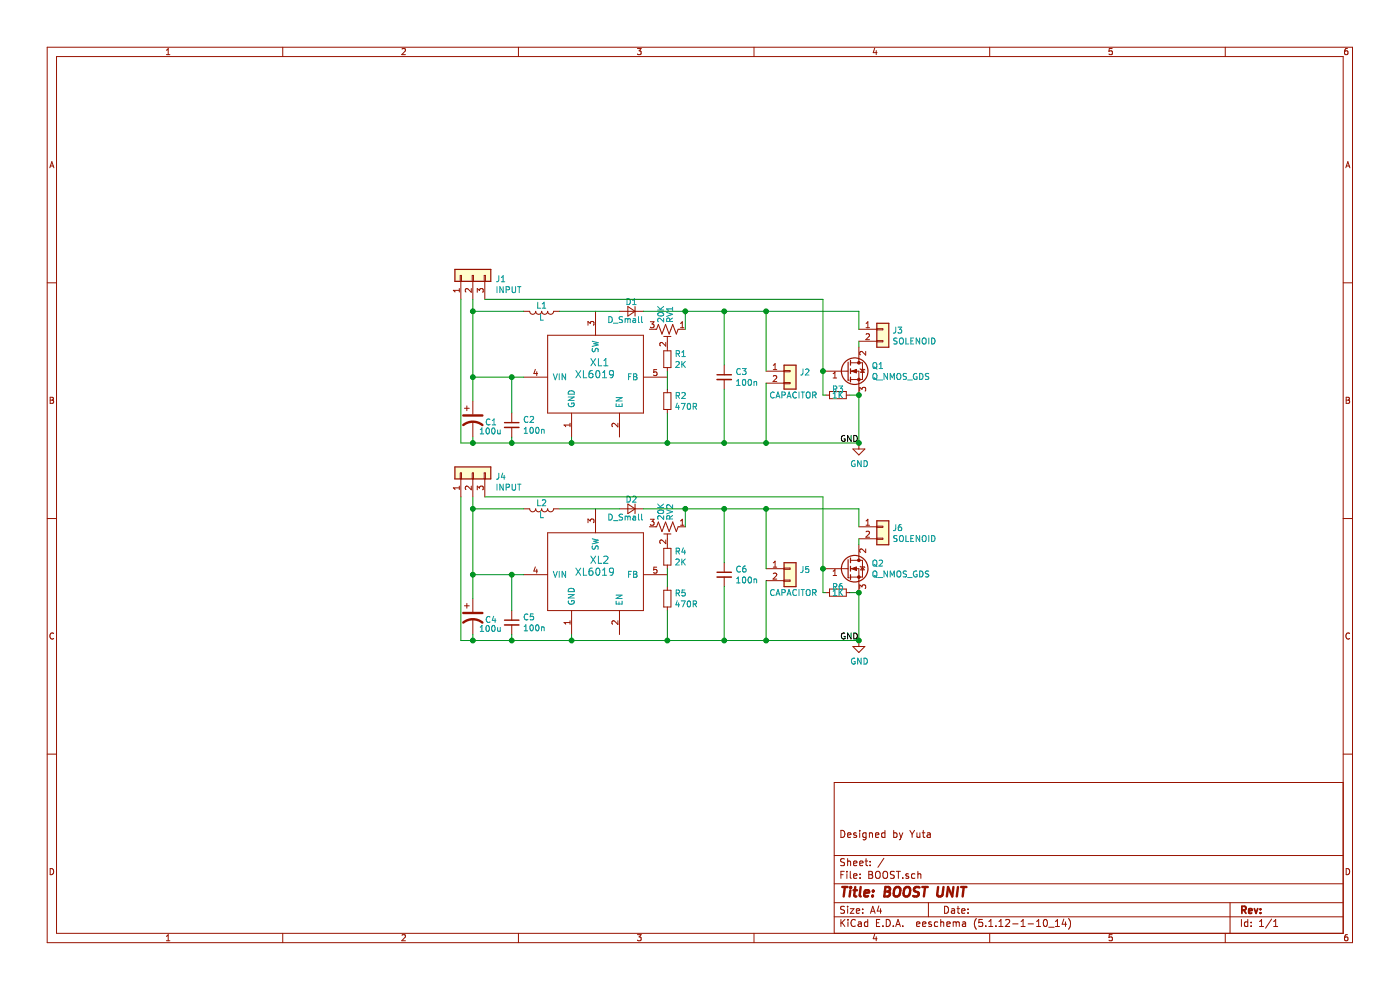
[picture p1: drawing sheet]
EESchema Schematic File Version 4
EELAYER 30 0
EELAYER END
$Descr A4 11693 8268
encoding utf-8
Sheet 1 1
Title "BOOST UNIT"
Date ""
Rev ""
Comp ""
Comment1 "Designed by Yuta"
Comment2 ""
Comment3 ""
Comment4 ""
$EndDescr
$Comp
L tact_switch:XL6019 XL1
U 1 1
P 4975 3150
F 0 "XL1" H 4925 3275 60  0000 L CNN
F 1 "XL6019" H 4800 3175 60  0000 L CNN
F 2 "module:TO263-5L" H 4975 3150 60  0001 C CNN
F 3 "" H 4975 3150 60  0001 C CNN
	1    4975 3150
	1    0    0    -1  
$EndComp
$Comp
L Connector_Generic:Conn_01x03 J1
U 1 1
P 3950 2300
F 0 "J1" V 3916 2112 50  0000 R CNN
F 1 "INPUT" V 3825 2112 50  0000 R CNN
F 2 "module:3Pads" H 3950 2300 50  0001 C CNN
F 3 "~" H 3950 2300 50  0001 C CNN
	1    3950 2300
	0    -1   -1   0   
$EndComp
$Comp
L Device:C_Small C2
U 1 1
P 4275 3550
F 0 "C2" H 4367 3596 50  0000 L CNN
F 1 "100n" H 4367 3505 50  0000 L CNN
F 2 "module:1005" H 4275 3550 50  0001 C CNN
F 3 "~" H 4275 3550 50  0001 C CNN
	1    4275 3550
	1    0    0    -1  
$EndComp
$Comp
L Device:CP1 C1
U 1 1
P 3950 3500
F 0 "C1" H 4050 3475 50  0000 L CNN
F 1 "100u" H 4000 3400 50  0000 L CNN
F 2 "module:TANTALCAP-6032" H 3950 3500 50  0001 C CNN
F 3 "~" H 3950 3500 50  0001 C CNN
	1    3950 3500
	1    0    0    -1  
$EndComp
$Comp
L Device:R_Small R2
U 1 1
P 5575 3350
F 0 "R2" H 5634 3396 50  0000 L CNN
F 1 "470R" H 5634 3305 50  0000 L CNN
F 2 "module:1005" H 5575 3350 50  0001 C CNN
F 3 "~" H 5575 3350 50  0001 C CNN
	1    5575 3350
	1    0    0    -1  
$EndComp
$Comp
L Device:R_Small R1
U 1 1
P 5575 3000
F 0 "R1" H 5634 3046 50  0000 L CNN
F 1 "2K" H 5634 2955 50  0000 L CNN
F 2 "module:1005" H 5575 3000 50  0001 C CNN
F 3 "~" H 5575 3000 50  0001 C CNN
	1    5575 3000
	1    0    0    -1  
$EndComp
$Comp
L Device:R_POT_TRIM_US RV1
U 1 1
P 5575 2750
F 0 "RV1" H 5525 2775 50  0000 R CNN
F 1 "20K" H 5525 2700 50  0000 R CNN
F 2 "module:CONN_01x03" H 5575 2750 50  0001 C CNN
F 3 "~" H 5575 2750 50  0001 C CNN
	1    5575 2750
	0    1    1    0   
$EndComp
$Comp
L Device:D_Small D1
U 1 1
P 5275 2600
F 0 "D1" H 5275 2525 50  0000 C CNN
F 1 "D_Small" H 5325 2675 50  0000 C CNN
F 2 "module:DO-214AC" V 5275 2600 50  0001 C CNN
F 3 "~" V 5275 2600 50  0001 C CNN
	1    5275 2600
	-1   0    0    1   
$EndComp
$Comp
L Device:L L1
U 1 1
P 4525 2600
F 0 "L1" V 4475 2600 50  0000 C CNN
F 1 "L" V 4575 2600 50  0000 C CNN
F 2 "module:Inductor_10x10x3.8" H 4525 2600 50  0001 C CNN
F 3 "~" H 4525 2600 50  0001 C CNN
	1    4525 2600
	0    1    1    0   
$EndComp
$Comp
L Device:C_Small C3
U 1 1
P 6050 3150
F 0 "C3" H 6142 3196 50  0000 L CNN
F 1 "100n" H 6142 3105 50  0000 L CNN
F 2 "module:1005" H 6050 3150 50  0001 C CNN
F 3 "~" H 6050 3150 50  0001 C CNN
	1    6050 3150
	1    0    0    -1  
$EndComp
$Comp
L Connector_Generic:Conn_01x02 J2
U 1 1
P 6600 3100
F 0 "J2" H 6679 3092 50  0000 L CNN
F 1 "CAPACITOR" H 6425 2900 50  0000 L CNN
F 2 "module:2Pads" H 6600 3100 50  0001 C CNN
F 3 "~" H 6600 3100 50  0001 C CNN
	1    6600 3100
	1    0    0    -1  
$EndComp
$Comp
L Connector_Generic:Conn_01x02 J3
U 1 1
P 7375 2750
F 0 "J3" H 7454 2742 50  0000 L CNN
F 1 "SOLENOID" H 7454 2651 50  0000 L CNN
F 2 "module:Molex_2pin_angled" H 7375 2750 50  0001 C CNN
F 3 "~" H 7375 2750 50  0001 C CNN
	1    7375 2750
	1    0    0    -1  
$EndComp
$Comp
L Device:Q_NMOS_GDS Q1
U 1 1
P 7075 3100
F 0 "Q1" H 7280 3146 50  0000 L CNN
F 1 "Q_NMOS_GDS" H 7280 3055 50  0000 L CNN
F 2 "module:TO-252" H 7275 3200 50  0001 C CNN
F 3 "~" H 7075 3100 50  0001 C CNN
	1    7075 3100
	1    0    0    -1  
$EndComp
$Comp
L Device:R_Small R3
U 1 1
P 7000 3300
F 0 "R3" V 6950 3300 50  0000 C CNN
F 1 "1K" V 7000 3300 50  0000 C CNN
F 2 "module:1005" H 7000 3300 50  0001 C CNN
F 3 "~" H 7000 3300 50  0001 C CNN
	1    7000 3300
	0    1    1    0   
$EndComp
Wire Wire Line
	7175 2850 7175 2900
Wire Wire Line
	7175 3300 7175 3700
Wire Wire Line
	7175 3700 6400 3700
Wire Wire Line
	3950 3700 3950 3650
Wire Wire Line
	4275 3650 4275 3700
Connection ~ 4275 3700
Wire Wire Line
	4275 3700 3950 3700
Wire Wire Line
	4775 3650 4775 3700
Connection ~ 4775 3700
Wire Wire Line
	4775 3700 4275 3700
Wire Wire Line
	6050 3250 6050 3700
Connection ~ 6050 3700
Wire Wire Line
	6050 3700 5575 3700
Wire Wire Line
	6400 3200 6400 3700
Connection ~ 6400 3700
Wire Wire Line
	6400 3700 6050 3700
Wire Wire Line
	5575 3450 5575 3700
Connection ~ 5575 3700
Wire Wire Line
	5575 3700 4775 3700
Wire Wire Line
	5375 2600 5725 2600
Wire Wire Line
	7175 2600 7175 2750
Wire Wire Line
	5725 2750 5725 2600
Connection ~ 5725 2600
Wire Wire Line
	5725 2600 6050 2600
Wire Wire Line
	6050 3050 6050 2600
Connection ~ 6050 2600
Wire Wire Line
	6050 2600 6400 2600
Wire Wire Line
	4275 3450 4275 3150
Wire Wire Line
	4275 3150 4375 3150
Wire Wire Line
	3950 3350 3950 3150
Wire Wire Line
	3950 3150 4275 3150
Connection ~ 4275 3150
Wire Wire Line
	4375 2600 3950 2600
Wire Wire Line
	3950 2600 3950 3150
Connection ~ 3950 3150
Wire Wire Line
	6400 3100 6400 2600
Connection ~ 6400 2600
Wire Wire Line
	6400 2600 7175 2600
Wire Wire Line
	7100 3300 7175 3300
Connection ~ 7175 3300
Wire Wire Line
	6875 3100 6875 3300
Wire Wire Line
	6875 3300 6900 3300
Wire Wire Line
	6875 3100 6875 2500
Wire Wire Line
	6875 2500 4050 2500
Connection ~ 6875 3100
Wire Wire Line
	3950 2500 3950 2600
Connection ~ 3950 2600
Wire Wire Line
	3850 3700 3950 3700
Connection ~ 3950 3700
Wire Wire Line
	3850 2500 3850 3700
$Comp
L tact_switch:XL6019 XL2
U 1 1
P 4975 4800
F 0 "XL2" H 4925 4925 60  0000 L CNN
F 1 "XL6019" H 4800 4825 60  0000 L CNN
F 2 "module:TO263-5L" H 4975 4800 60  0001 C CNN
F 3 "" H 4975 4800 60  0001 C CNN
	1    4975 4800
	1    0    0    -1  
$EndComp
$Comp
L Connector_Generic:Conn_01x03 J4
U 1 1
P 3950 3950
F 0 "J4" V 3916 3762 50  0000 R CNN
F 1 "INPUT" V 3825 3762 50  0000 R CNN
F 2 "module:3Pads" H 3950 3950 50  0001 C CNN
F 3 "~" H 3950 3950 50  0001 C CNN
	1    3950 3950
	0    -1   -1   0   
$EndComp
$Comp
L Device:C_Small C5
U 1 1
P 4275 5200
F 0 "C5" H 4367 5246 50  0000 L CNN
F 1 "100n" H 4367 5155 50  0000 L CNN
F 2 "module:1005" H 4275 5200 50  0001 C CNN
F 3 "~" H 4275 5200 50  0001 C CNN
	1    4275 5200
	1    0    0    -1  
$EndComp
$Comp
L Device:CP1 C4
U 1 1
P 3950 5150
F 0 "C4" H 4050 5125 50  0000 L CNN
F 1 "100u" H 4000 5050 50  0000 L CNN
F 2 "module:TANTALCAP-6032" H 3950 5150 50  0001 C CNN
F 3 "~" H 3950 5150 50  0001 C CNN
	1    3950 5150
	1    0    0    -1  
$EndComp
$Comp
L Device:R_Small R5
U 1 1
P 5575 5000
F 0 "R5" H 5634 5046 50  0000 L CNN
F 1 "470R" H 5634 4955 50  0000 L CNN
F 2 "module:1005" H 5575 5000 50  0001 C CNN
F 3 "~" H 5575 5000 50  0001 C CNN
	1    5575 5000
	1    0    0    -1  
$EndComp
$Comp
L Device:R_Small R4
U 1 1
P 5575 4650
F 0 "R4" H 5634 4696 50  0000 L CNN
F 1 "2K" H 5634 4605 50  0000 L CNN
F 2 "module:1005" H 5575 4650 50  0001 C CNN
F 3 "~" H 5575 4650 50  0001 C CNN
	1    5575 4650
	1    0    0    -1  
$EndComp
$Comp
L Device:R_POT_TRIM_US RV2
U 1 1
P 5575 4400
F 0 "RV2" H 5525 4425 50  0000 R CNN
F 1 "20K" H 5525 4350 50  0000 R CNN
F 2 "module:CONN_01x03" H 5575 4400 50  0001 C CNN
F 3 "~" H 5575 4400 50  0001 C CNN
	1    5575 4400
	0    1    1    0   
$EndComp
$Comp
L Device:D_Small D2
U 1 1
P 5275 4250
F 0 "D2" H 5275 4175 50  0000 C CNN
F 1 "D_Small" H 5325 4325 50  0000 C CNN
F 2 "module:DO-214AC" V 5275 4250 50  0001 C CNN
F 3 "~" V 5275 4250 50  0001 C CNN
	1    5275 4250
	-1   0    0    1   
$EndComp
$Comp
L Device:L L2
U 1 1
P 4525 4250
F 0 "L2" V 4475 4250 50  0000 C CNN
F 1 "L" V 4575 4250 50  0000 C CNN
F 2 "module:Inductor_10x10x3.8" H 4525 4250 50  0001 C CNN
F 3 "~" H 4525 4250 50  0001 C CNN
	1    4525 4250
	0    1    1    0   
$EndComp
$Comp
L Device:C_Small C6
U 1 1
P 6050 4800
F 0 "C6" H 6142 4846 50  0000 L CNN
F 1 "100n" H 6142 4755 50  0000 L CNN
F 2 "module:1005" H 6050 4800 50  0001 C CNN
F 3 "~" H 6050 4800 50  0001 C CNN
	1    6050 4800
	1    0    0    -1  
$EndComp
$Comp
L Connector_Generic:Conn_01x02 J5
U 1 1
P 6600 4750
F 0 "J5" H 6679 4742 50  0000 L CNN
F 1 "CAPACITOR" H 6425 4550 50  0000 L CNN
F 2 "module:2Pads" H 6600 4750 50  0001 C CNN
F 3 "~" H 6600 4750 50  0001 C CNN
	1    6600 4750
	1    0    0    -1  
$EndComp
$Comp
L Connector_Generic:Conn_01x02 J6
U 1 1
P 7375 4400
F 0 "J6" H 7454 4392 50  0000 L CNN
F 1 "SOLENOID" H 7454 4301 50  0000 L CNN
F 2 "module:Molex_2pin_angled" H 7375 4400 50  0001 C CNN
F 3 "~" H 7375 4400 50  0001 C CNN
	1    7375 4400
	1    0    0    -1  
$EndComp
$Comp
L Device:Q_NMOS_GDS Q2
U 1 1
P 7075 4750
F 0 "Q2" H 7280 4796 50  0000 L CNN
F 1 "Q_NMOS_GDS" H 7280 4705 50  0000 L CNN
F 2 "module:TO-252" H 7275 4850 50  0001 C CNN
F 3 "~" H 7075 4750 50  0001 C CNN
	1    7075 4750
	1    0    0    -1  
$EndComp
$Comp
L Device:R_Small R6
U 1 1
P 7000 4950
F 0 "R6" V 6950 4950 50  0000 C CNN
F 1 "1K" V 7000 4950 50  0000 C CNN
F 2 "module:1005" H 7000 4950 50  0001 C CNN
F 3 "~" H 7000 4950 50  0001 C CNN
	1    7000 4950
	0    1    1    0   
$EndComp
Wire Wire Line
	7175 4500 7175 4550
Wire Wire Line
	7175 4950 7175 5350
Wire Wire Line
	7175 5350 6400 5350
Wire Wire Line
	3950 5350 3950 5300
Wire Wire Line
	4275 5300 4275 5350
Connection ~ 4275 5350
Wire Wire Line
	4275 5350 3950 5350
Wire Wire Line
	4775 5300 4775 5350
Connection ~ 4775 5350
Wire Wire Line
	4775 5350 4275 5350
Wire Wire Line
	6050 4900 6050 5350
Connection ~ 6050 5350
Wire Wire Line
	6050 5350 5575 5350
Wire Wire Line
	6400 4850 6400 5350
Connection ~ 6400 5350
Wire Wire Line
	6400 5350 6050 5350
Wire Wire Line
	5575 5100 5575 5350
Connection ~ 5575 5350
Wire Wire Line
	5575 5350 4775 5350
Wire Wire Line
	5375 4250 5725 4250
Wire Wire Line
	7175 4250 7175 4400
Wire Wire Line
	5725 4400 5725 4250
Connection ~ 5725 4250
Wire Wire Line
	5725 4250 6050 4250
Wire Wire Line
	6050 4700 6050 4250
Connection ~ 6050 4250
Wire Wire Line
	6050 4250 6400 4250
Wire Wire Line
	4275 5100 4275 4800
Wire Wire Line
	4275 4800 4375 4800
Wire Wire Line
	3950 5000 3950 4800
Wire Wire Line
	3950 4800 4275 4800
Connection ~ 4275 4800
Wire Wire Line
	4375 4250 3950 4250
Wire Wire Line
	3950 4250 3950 4800
Connection ~ 3950 4800
Wire Wire Line
	6400 4750 6400 4250
Connection ~ 6400 4250
Wire Wire Line
	6400 4250 7175 4250
Wire Wire Line
	7100 4950 7175 4950
Connection ~ 7175 4950
Wire Wire Line
	6875 4750 6875 4950
Wire Wire Line
	6875 4950 6900 4950
Wire Wire Line
	6875 4750 6875 4150
Wire Wire Line
	6875 4150 4050 4150
Connection ~ 6875 4750
Wire Wire Line
	3950 4150 3950 4250
Connection ~ 3950 4250
Wire Wire Line
	3850 5350 3950 5350
Connection ~ 3950 5350
Wire Wire Line
	3850 4150 3850 5350
Text Label 7175 3700 2    50   ~ 0
GND
Text Label 7175 5350 2    50   ~ 0
GND
$Comp
L power:GND #PWR0105
U 1 1
P 7175 3700
F 0 "#PWR0105" H 7175 3450 50  0001 C CNN
F 1 "GND" H 7180 3527 50  0000 C CNN
F 2 "" H 7175 3700 50  0001 C CNN
F 3 "" H 7175 3700 50  0001 C CNN
	1    7175 3700
	1    0    0    -1  
$EndComp
Connection ~ 7175 3700
$Comp
L power:GND #PWR0106
U 1 1
P 7175 5350
F 0 "#PWR0106" H 7175 5100 50  0001 C CNN
F 1 "GND" H 7180 5177 50  0000 C CNN
F 2 "" H 7175 5350 50  0001 C CNN
F 3 "" H 7175 5350 50  0001 C CNN
	1    7175 5350
	1    0    0    -1  
$EndComp
Connection ~ 7175 5350
Wire Wire Line
	5575 3100 5575 3250
Wire Wire Line
	4675 2600 5175 2600
Wire Wire Line
	5575 4750 5575 4900
Wire Wire Line
	4675 4250 5175 4250
$EndSCHEMATC
